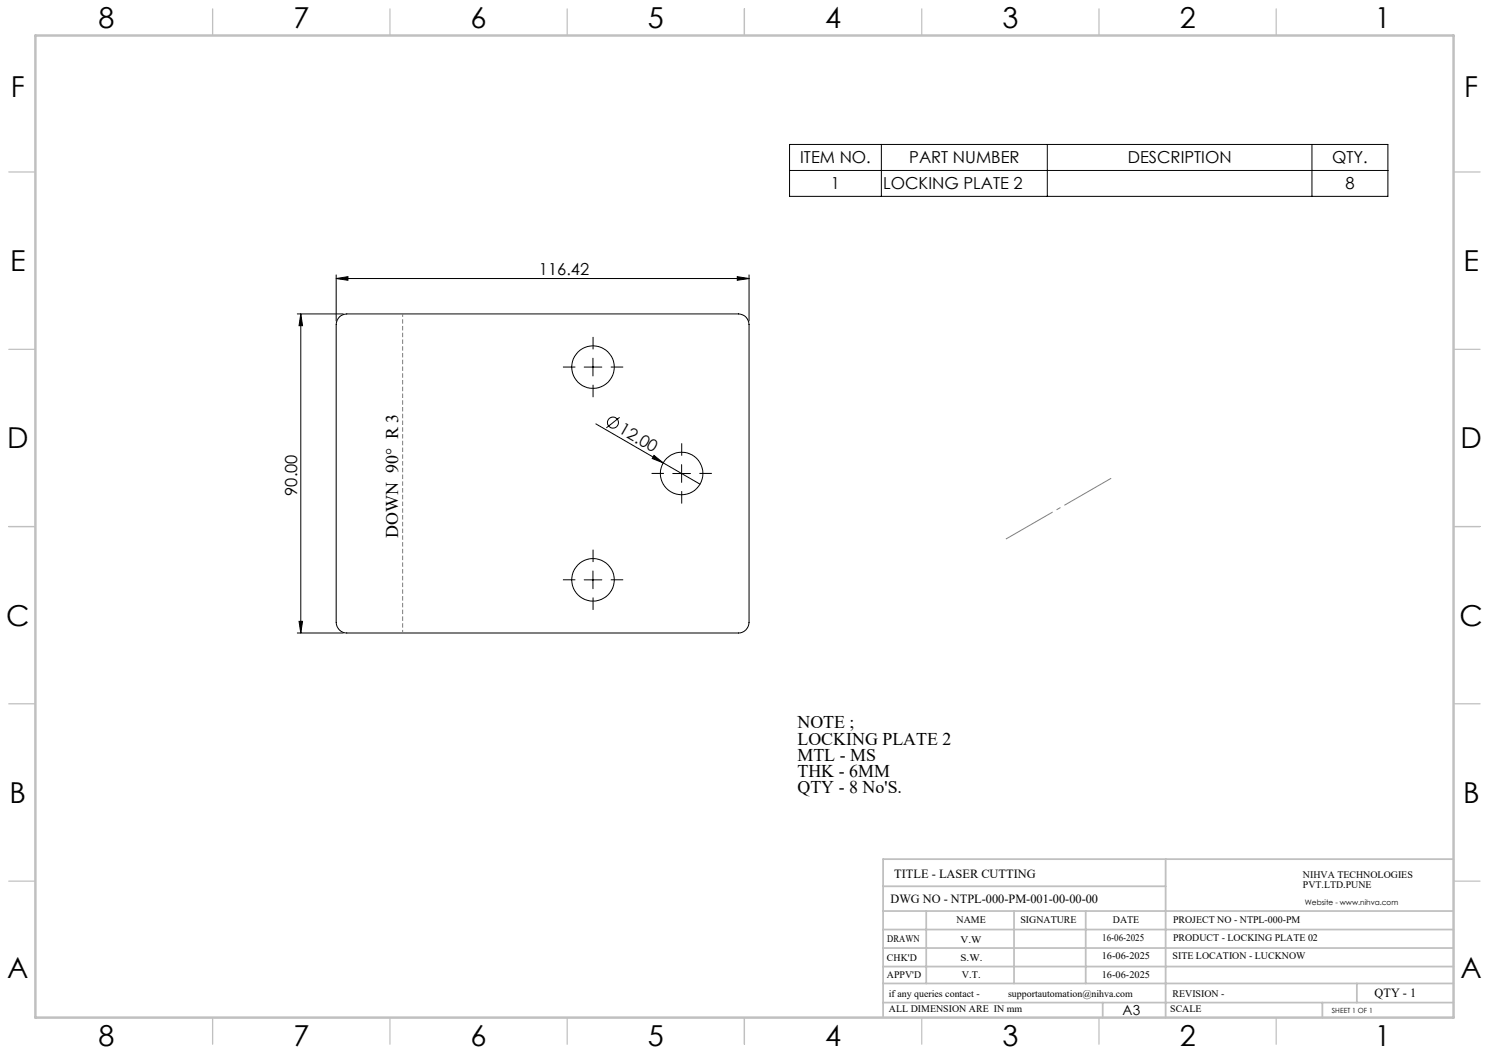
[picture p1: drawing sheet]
<svg xmlns="http://www.w3.org/2000/svg" width="420mm" height="297mm" viewBox="0 0 420 297" stroke-linecap="round" stroke-linejoin="round" font-family="sans-serif">
<g fill="none" stroke="#000" stroke-width=".28">
<path d="M222.7 40.7h168.8v14.7h-168.8zM222.7 48.1h168.8M248.6 40.7v14.7M295.4 40.7v14.7M370.1 40.7v14.7M94.8 78.6l3.3-.6v1.1zM94.8 77.5v13.1M94.8 78.6h116.5M208 78l3.3 .6-3.3 .5zM211.3 77.5v13.1M83.9 88.5h12.9M84.8 88.5l.5 3.4h-1z"/>
<path d="M84.8 88.5v90M95.7 89.4l1-.6 1.1-.3h110.5a3 3 0 0 1 3 3v84a3 3 0 0 1-3 3h-110.5a3 3 0 0 1-3-3v-84l.3-1.1zM164.8 103.5h5M167.3 101v5M168.1 119.6l29.3 17M174.8 117.7l-3.8 3M184.5 128.4l2.6 2.2-3.1-1.3zM189.8 133.6h5M192.3 131.1v5M83.9 178.5h12.9M84.3 175.3h1l-.5 3.2zM164.8 163.5h5"/>
<path d="M167.3 161v5"/>
<circle cx="167.3" cy="103.6" r="6"/>
<circle cx="172.9" cy="119.2" r="1.56"/>
<circle cx="192.3" cy="133.5" r="6"/>
<circle cx="167.2" cy="163.5" r="6"/>
</g>
<path d="M167.3 98.5v-3.5M162.3 103.5h-3.5M167.3 108.5v3.5M172.3 103.5h3.5M187.3 133.5h-3.5M192.3 128.5v-3.5M192.3 138.5v3.5M197.3 133.5h3.5M167.3 158.5v-3.5M162.3 163.5h-3.5M167.3 168.5v3.5M172.3 163.5h3.5" fill="none" stroke="#000" stroke-width=".28" stroke-dasharray="15.2 1.3 1.3 1.3" stroke-linecap="butt"/>
<path d="M113.6 178.5v-90" fill="none" stroke="#808080" stroke-width=".28" stroke-dasharray="1.3 .6" stroke-dashoffset=".4" stroke-linecap="butt"/>
<path d="M314.5 134.3l-31.8 18.4" fill="none" stroke="#808080" stroke-width=".28" stroke-dasharray="15.2 1.3 1.3 1.3" stroke-dashoffset="-1.2" stroke-linecap="butt"/>
<g fill="none" stroke="#c0c0c0" stroke-width=".35">
<path d="M60 2.5v7.5M110 2.5v7.5M160 2.5v7.5M210 2.5v7.5M260 2.5v7.5M310 2.5v7.5M360 2.5v7.5M2.5 48.5h7.5M410 48.5h7.5M2.5 98.5h7.5M410 98.5h7.5M2.5 148.5h7.5"/>
<path d="M410 148.5h7.5M2.5 198.5h7.5M410 198.5h7.5M2.5 248.5h7.5M410 248.5h7.5M60 287v7.5M110 287v7.5M160 287v7.5M210 287v7.5M260 287v7.5M310 287v7.5M360 287v7.5"/>
</g>
<g fill="none" stroke="#c0c0c0" stroke-width=".5">
<path d="M249.1 257h160.9M249.1 250h79.7M261.3 257v20.4M286 257v20.4M306.2 257v20.4M328.8 242.3v44.7M410 242.3h-160.9v44.7M249.1 272.6h160.9M249.1 267.4h160.9M249.1 262.2h160.9M249.1 277.4h160.9M382.7 277.4v5.4"/>
<path d="M249.1 282.8h160.9M311 282.8v4.2M373 282.8v4.2"/>
</g>
<path d="M10 10h400v277h-400z" fill="none" stroke="#c0c0c0" stroke-width=".7"/>
<g fill="#000">
<path d="M184.5 128.4l2.6 2.2-3.1-1.3z"/>
<path d="M94.8 78.6l3.3-.6v1.1zM208 78l3.3 .6-3.3 .5z"/>
<path d="M84.8 88.5l.5 3.4h-1zM84.3 175.3h1l-.5 3.2z"/>
</g>
<g font-size="8.1">
<text x="27.8" y="8">8</text>
<text x="82.8" y="8">7</text>
<text x="132.8" y="8">6</text>
<text x="182.8" y="8">5</text>
<text x="232.8" y="8">4</text>
<text x="282.8" y="8">3</text>
<text x="332.8" y="8">2</text>
<text x="387.8" y="8">1</text>
<text x="3" y="27.2">F</text>
<text x="413" y="27.2">F</text>
<text x="2.8" y="76.5">E</text>
<text x="412.8" y="76.5">E</text>
<text x="2" y="126.5">D</text>
<text x="412" y="126.5">D</text>
<text x="1.7" y="176.5">C</text>
<text x="411.7" y="176.5">C</text>
<text x="2.7" y="226.5">B</text>
<text x="412.7" y="226.5">B</text>
<text x="2" y="275.7">A</text>
<text x="412" y="275.7">A</text>
<text x="27.8" y="295">8</text>
<text x="82.8" y="295">7</text>
<text x="132.8" y="295">6</text>
<text x="182.8" y="295">5</text>
<text x="232.8" y="295">4</text>
<text x="282.8" y="295">3</text>
<text x="332.8" y="295">2</text>
<text x="387.8" y="295">1</text>
</g>
<g font-size="5">
<text x="112.3" y="151.6" transform="rotate(-90 112.3 151.6)">DOWN 90° R 3</text>
<text x="224.9" y="205.4">NOTE ;</text>
<text x="224.9" y="210">LOCKING PLATE 2</text>
<text x="224.9" y="214.6">MTL - MS</text>
<text x="224.9" y="219.2">THK - 6MM</text>
<text x="224.9" y="223.8">QTY - 8 No'S.</text>
</g>
<g font-size="4.7">
<text x="225.7" y="46.1">ITEM NO.</text>
<text x="256.5" y="46.1">PART NUMBER</text>
<text x="318.1" y="46.1">DESCRIPTION</text>
<text x="375.7" y="46.1">QTY.</text>
<text x="234.4" y="53.4">1</text>
<text x="249.1" y="53.4">LOCKING PLATE 2</text>
<text x="379.5" y="53.4">8</text>
<text x="152" y="77.5">116.42</text>
<text x="174.3" y="121.9" transform="rotate(30 174.3 121.9)">12.00</text>
<text x="83.8" y="139.8" transform="rotate(-90 83.8 139.8)">90.00</text>
</g>
<text font-size="3.9" x="316.7" y="286.4">A3</text>
<g font-size="3.5">
<text x="252.2" y="247.6">TITLE - LASER CUTTING</text>
<text x="251.2" y="254.7">DWG NO - NTPL-000-PM-001-00-00-00</text>
<text x="387.7" y="281.1">QTY - 1</text>
</g>
<g font-size="2.8">
<text x="367.5" y="247.6">NIHVA TECHNOLOGIES</text>
<text x="367.5" y="250.5">PVT.LTD.PUNE</text>
<text x="269.8" y="260.3">NAME</text>
<text x="287.8" y="260.3">SIGNATURE</text>
<text x="313.9" y="260.4">DATE</text>
<text x="330.9" y="260.4">PROJECT NO - NTPL-000-PM</text>
<text x="250.3" y="265.6">DRAWN</text>
<text x="270.9" y="266.1">V.W</text>
<text x="310.9" y="265.5">16-06-2025</text>
<text x="330.9" y="265.5">PRODUCT - LOCKING PLATE 02</text>
<text x="250.2" y="271.1">CHK'D</text>
<text x="250.2" y="275.8">APPV'D</text>
<text x="270.9" y="271.1">S.W.</text>
<text x="271.3" y="275.8">V.T.</text>
<text x="310.8" y="270.6">16-06-2025</text>
<text x="310.8" y="275.8">16-06-2025</text>
<text x="330.7" y="270.6">SITE LOCATION - LUCKNOW</text>
<text x="250.7" y="281.1">if any queries contact -</text>
<text x="284.3" y="281.1">supportautomation@nihva.com</text>
<text x="330.7" y="281.1">REVISION -</text>
<text x="250.7" y="285.6">ALL DIMENSION ARE IN mm</text>
<text x="330.1" y="285.6">SCALE</text>
</g>
<text font-size="2.1" x="368.1" y="255.1">Website - www.nihva.com</text>
<text font-size="2" x="375.7" y="285.6">SHEET 1 OF 1</text>
</svg>
